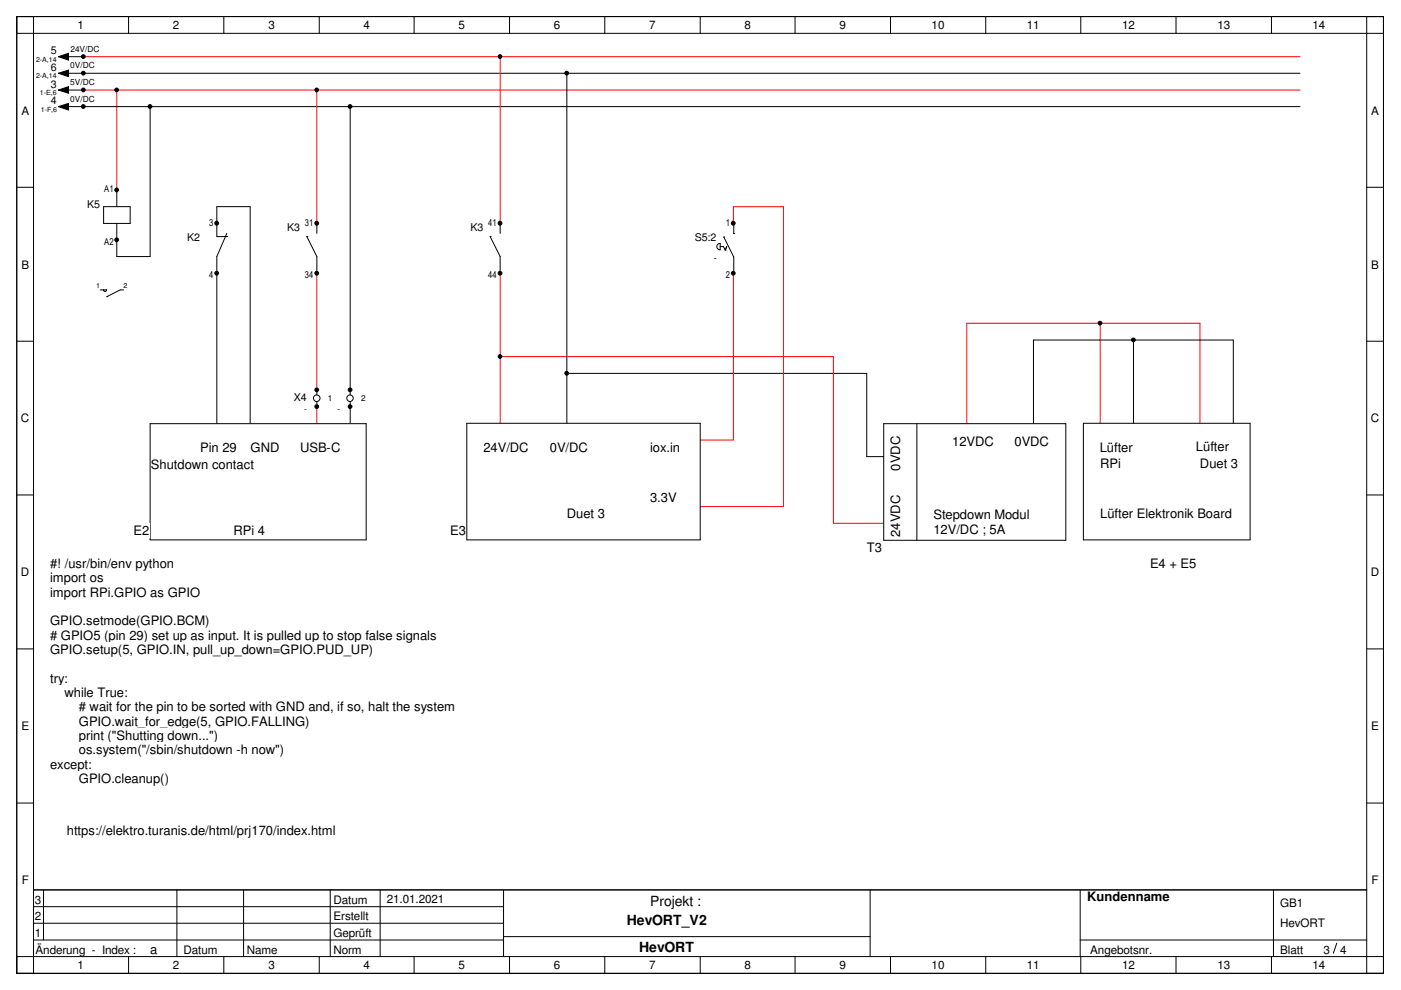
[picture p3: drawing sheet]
<svg xmlns="http://www.w3.org/2000/svg" width="297mm" height="210mm" viewBox="0 0 297 210" stroke-linecap="round" stroke-linejoin="round" font-family="sans-serif">
<g fill="none" stroke="#f00" stroke-width=".21">
<path d="M17.7 12h257.9M17.7 19.1h257.9M24.8 19.1v21.2M67.2 19.1v28.3M106 12v35.4M67.2 58v24.7M106 58v31.7M155.5 58v35.3h-7M155.5 47.4v-3.6h10.6v63.6h-17.6M106 75.6h70.7v35.4h10.6M233.3 68.5v21.2M67.2 86.2v3.5"/>
<path d="M205 89.7v-21.2h49.4v21.2"/>
</g>
<g fill="none" stroke="#000" stroke-width=".21">
<path d="M3.6 3.5h289.7v202.9h-289.7zM3.6 7.1h289.7M7.1 3.5v202.9M12.4 12h.1M12.4 15.5h.1M12.4 19.1h.1M12.4 12l2.1-.7v1.4zM12.4 15.5l2.1-.6v1.4zM12.4 19.1l2.1-.7v1.4zM14.2 15.5h261.4M14.2 12h3.5M14.2 19.1h3.5"/>
<path d="M27.3 3.5v3.6M47.5 3.5v3.6M67.7 3.5v3.6M87.8 3.5v3.6M108 3.5v3.6M120.2 15.5v74.2M128.2 3.5v3.6M148.5 3.5v3.6M168.6 3.5v3.6M188.8 3.5v3.6M209 3.5v3.6M229.1 3.5v3.6"/>
<path d="M249.3 3.5v3.6M269.6 3.5v3.6M289.8 3.5v202.9M3.6 39.7h3.5M12.4 22.6h.1M12.4 22.6l2.1-.7v1.4zM14.2 22.6h261.4M31.8 22.6v31.8h-7v-7M74.2 22.6v61.1M289.8 39.7h3.5M22 43.8h5.6v3.6h-5.6zM24.8 40.3v3.5"/>
<path d="M46 58h.1M48.1 50.2h.1M48.1 50.2h-2.1v-6.4h7v45.9M48.1 49.5l-2.1 4.9v35.3M65.1 50.2h.1M65.1 50.2l2.1 4.2v3.6M67.2 47.4v2.1M103.9 50.2h.1M103.9 50.2l2.1 4.2v3.6M106 47.4v2.1M152.7 51.6a.68 .68 0 0 0-.7 .7 .68 .68 0 0 0 .7 .7M152.7 51.6v1.4"/>
<path d="M152.7 52.3h.7l.4 .7M153.5 50.2h.1M153.5 50.2l2.1 4.3v3.5M153.8 53h.1M154.1 52.3l-.3 .7M155.6 49.5h.1M155.6 47.4v2.1M3.6 72.3h3.5M21.2 61.5h1.4M22 61.5a.32 .32 0 0 0 .3 .3 .32 .32 0 0 0 .3-.3M22.6 62.9h.1M26.2 61.5h-.7l-2.9 1.4"/>
<path d="M120.2 79.2h63.6v17.6h3.5M240.3 72.1v17.6M289.8 72.3h3.5M31.8 89.8h45.8v24.7h-45.8zM67.2 82.7v1M67.2 85.2v1M74.2 85.2v4.5M219.1 89.7v-17.6h42.4v17.6M3.6 104.9h3.5M289.8 104.9h3.5M3.6 137.6h3.5M289.8 137.6h3.5"/>
<path d="M3.6 170.3h3.5M289.8 170.3h3.5M7.1 188.7h282.7M7.1 192.2h99.7M7.1 195.7h99.7M7.1 199.3h99.7M9.2 188.7v10.6M37.5 188.7v14.1M51.6 188.7v14.1M70 188.7v14.1M80.6 188.7v14.1M106.8 188.7v14.1"/>
<path d="M106.8 198.6h77.7M184.5 188.7v14.1M229 188.7v14.1M229 199.3h60.8M270 188.7v14.1M283.4 200l-.7 2.1M3.6 202.8h289.7M27.3 202.8v3.6M47.5 202.8v3.6M67.7 202.8v3.6M87.8 202.8v3.6M108 202.8v3.6"/>
<path d="M128.2 202.8v3.6M148.5 202.8v3.6M168.6 202.8v3.6M188.8 202.8v3.6M209 202.8v3.6M229.1 202.8v3.6M249.3 202.8v3.6M269.6 202.8v3.6"/>
<circle cx="17.7" cy="19.1" r=".4"/>
<circle cx="17.7" cy="12" r=".4"/>
<circle cx="17.7" cy="15.5" r=".4"/>
<circle cx="24.7" cy="19.1" r=".4"/>
<circle cx="67.2" cy="19.1" r=".4"/>
<circle cx="106" cy="12" r=".4"/>
<circle cx="120.2" cy="15.5" r=".4"/>
<circle cx="17.7" cy="22.6" r=".4"/>
<circle cx="31.8" cy="22.6" r=".4"/>
<circle cx="74.2" cy="22.6" r=".4"/>
<circle cx="24.7" cy="50.9" r=".4"/>
<circle cx="24.7" cy="40.3" r=".4"/>
<circle cx="45.9" cy="47.3" r=".42"/>
<circle cx="45.9" cy="57.9" r=".4"/>
<circle cx="67.1" cy="47.3" r=".42"/>
<circle cx="67.2" cy="57.9" r=".4"/>
<circle cx="106" cy="47.3" r=".42"/>
<circle cx="106" cy="57.9" r=".4"/>
<circle cx="155.5" cy="47.3" r=".42"/>
<circle cx="155.5" cy="57.9" r=".4"/>
<circle cx="106" cy="75.6" r=".4"/>
<circle cx="120.2" cy="79.1" r=".4"/>
<circle cx="233.2" cy="68.5" r=".4"/>
<circle cx="240.3" cy="72.1" r=".4"/>
<circle cx="67.2" cy="86.2" r=".4"/>
<circle cx="67.2" cy="82.7" r=".4"/>
<circle cx="67.2" cy="84.4" r=".7"/>
<circle cx="74.2" cy="84.4" r=".68"/>
<circle cx="74.2" cy="86.2" r=".4"/>
<circle cx="74.2" cy="82.7" r=".4"/>
</g>
<g fill="#000">
<path d="M12.4 12l2.1-.7v1.4zM12.4 15.5l2.1-.6v1.4zM12.4 19.1l2.1-.7v1.4zM12.4 22.6l2.1-.7v1.4z"/>
<circle cx="17.7" cy="19.1" r=".4"/>
<circle cx="17.7" cy="12" r=".4"/>
<circle cx="17.7" cy="15.5" r=".4"/>
<circle cx="24.7" cy="19.1" r=".4"/>
<circle cx="67.2" cy="19.1" r=".4"/>
<circle cx="106" cy="12" r=".4"/>
<circle cx="120.2" cy="15.5" r=".4"/>
<circle cx="17.7" cy="22.6" r=".4"/>
<circle cx="31.8" cy="22.6" r=".4"/>
<circle cx="74.2" cy="22.6" r=".4"/>
<circle cx="24.7" cy="50.9" r=".4"/>
<circle cx="24.7" cy="40.3" r=".4"/>
<circle cx="45.9" cy="47.3" r=".42"/>
<circle cx="45.9" cy="57.9" r=".4"/>
<circle cx="67.1" cy="47.3" r=".42"/>
<circle cx="67.2" cy="57.9" r=".4"/>
<circle cx="106" cy="47.3" r=".42"/>
<circle cx="106" cy="57.9" r=".4"/>
<circle cx="155.5" cy="47.3" r=".42"/>
<circle cx="155.5" cy="57.9" r=".4"/>
<circle cx="106" cy="75.6" r=".4"/>
<circle cx="120.2" cy="79.1" r=".4"/>
<circle cx="233.2" cy="68.5" r=".4"/>
<circle cx="240.3" cy="72.1" r=".4"/>
<circle cx="67.2" cy="86.2" r=".4"/>
<circle cx="67.2" cy="82.7" r=".4"/>
<circle cx="74.2" cy="86.2" r=".4"/>
<circle cx="74.2" cy="82.7" r=".4"/>
</g>
<g fill="#fff">
<path d="M49.5 111h6.8v3.1h-6.8z"/>
<path d="M32 96.9h21.9v3.1h-21.9z"/>
<path d="M53.1 93.3h6.2v3.1h-6.2z"/>
<path d="M42.5 93.3h7.7v3.1h-7.7z"/>
<path d="M63.6 93.3h8.6v3.1h-8.6z"/>
</g>
<path d="M99 89.7h49.5v24.8h-49.5z" fill="none" stroke="#000" stroke-width=".21"/>
<g fill="#fff">
<path d="M120.2 107.4h8.1v3.1h-8.1z"/>
<path d="M102.5 93.3h9.6v3.1h-9.6z"/>
<path d="M116.6 93.3h8.1v3.1h-8.1z"/>
<path d="M137.8 93.3h6.4v3.1h-6.4z"/>
<path d="M137.8 103.9h5.7v3.1h-5.7z"/>
</g>
<path d="M229.7 89.7h35.3v24.8h-35.3z" fill="none" stroke="#000" stroke-width=".21"/>
<g fill="#fff">
<path d="M233.3 107.4h27.9v3.1h-27.9z"/>
<path d="M233.2 93.3h7.1v3.1h-7.1z"/>
<path d="M253.6 93.1h7.1v3.1h-7.1z"/>
<path d="M233.3 96.8h4.4v3.1h-4.4z"/>
<path d="M254.4 96.8h8.1v3.1h-8.1z"/>
</g>
<path d="M187.4 89.8h38.6v24.8h-38.6z" fill="none" stroke="#000" stroke-width=".21"/>
<g fill="#fff">
<path d="M197.9 107.5h20.4v3.1h-20.4z"/>
<path d="M197.9 110.7h15.3v3.1h-15.3z"/>
<path d="M188.3 92.5h3.2v7.3h-3.2z"/>
<path d="M188.3 104.9h3.2v8.9h-3.2z"/>
<path d="M215.1 92h7.4v3.1h-7.4z"/>
<path d="M201.9 92h8.9v3.1h-8.9z"/>
</g>
<path d="M194.4 89.8v24.8" fill="none" stroke="#000" stroke-width=".21"/>
<g fill="#fff">
<path d="M10.6 117.9h26.4v3.1h-26.4z"/>
<path d="M10.6 121h11.4v3.1h-11.4z"/>
<path d="M10.6 124h31.9v3.1h-31.9z"/>
<path d="M10.6 130.1h33.9v3.1h-33.9z"/>
<path d="M10.6 133.1h82v3.1h-82z"/>
<path d="M10.6 136.2h68.6v3.1h-68.6z"/>
<path d="M10.6 142.2h3.8v3.1h-3.8z"/>
<path d="M10.6 145.3h16.5v3.1h-16.5z"/>
<path d="M10.6 148.3h86v3.1h-86z"/>
<path d="M10.6 151.4h55.1v3.1h-55.1z"/>
<path d="M10.6 154.4h35.7v3.1h-35.7z"/>
<path d="M10.6 157.4h49.7v3.1h-49.7z"/>
<path d="M10.6 160.5h8.9v3.1h-8.9z"/>
<path d="M10.6 163.5h25.3v3.1h-25.3z"/>
<path d="M14.2 174.5h57v3.1h-57z"/>
<path d="M28.3 111h3.4v3h-3.4z"/>
<path d="M95.5 111h3.3v3h-3.3z"/>
<path d="M183.8 114.5h3.2v3.1h-3.2z"/>
<path d="M243.8 118h9.9v3.1h-9.9z"/>
</g>
<g font-size="3">
<text x="132.9" y="196.1">HevORT_V2</text>
<text x="137.8" y="192.1">Projekt :</text>
<text x="135.5" y="201.8">HevORT</text>
</g>
<g font-size="2.8">
<text x="42.5" y="95.8">Pin 29</text>
<text x="53.1" y="95.8">GND</text>
<text x="63.6" y="95.8">USB-C</text>
<text x="102.5" y="95.8">24V/DC</text>
<text x="116.6" y="95.8">0V/DC</text>
<text x="137.8" y="95.8">iox.in</text>
<text x="201.9" y="94.5">12VDC</text>
<text x="215.1" y="94.5">0VDC</text>
<text x="233.2" y="95.8">Lüfter</text>
<text x="253.6" y="95.6">Lüfter</text>
<text x="32" y="99.4">Shutdown contact</text>
<text x="190.8" y="99.8" transform="rotate(-90 190.8 99.8)">0VDC</text>
<text x="233.3" y="99.3">RPi</text>
<text x="254.4" y="99.3">Duet 3</text>
<text x="137.8" y="106.4">3.3V</text>
<text x="28.3" y="113.5">E2</text>
<text x="49.5" y="113.5">RPi 4</text>
<text x="95.5" y="113.5">E3</text>
<text x="120.2" y="109.9">Duet 3</text>
<text x="190.8" y="113.8" transform="rotate(-90 190.8 113.8)">24VDC</text>
<text x="197.9" y="110">Stepdown Modul</text>
<text x="197.9" y="113.2">12V/DC ; 5A</text>
<text x="233.3" y="109.9">Lüfter Elektronik Board</text>
<text x="183.8" y="117">T3</text>
<text x="10.6" y="120.4">#! /usr/bin/env python</text>
<text x="10.6" y="123.5">import os</text>
<text x="243.8" y="120.5">E4 + E5</text>
<text x="10.6" y="126.5">import RPi.GPIO as GPIO</text>
<text x="10.6" y="132.6">GPIO.setmode(GPIO.BCM)</text>
<text x="10.6" y="135.6"># GPIO5 (pin 29) set up as input. It is pulled up to stop false signals</text>
<text x="10.6" y="138.7">GPIO.setup(5, GPIO.IN, pull_up_down=GPIO.PUD_UP)</text>
<text x="10.6" y="144.7">try:</text>
<text x="13.7" y="147.8">while True:</text>
<text x="16.7" y="150.8"># wait for the pin to be sorted with GND and, if so, halt the system</text>
<text x="16.7" y="153.9">GPIO.wait_for_edge(5, GPIO.FALLING)</text>
<text x="16.7" y="156.9">print (&quot;Shutting down...&quot;)</text>
<text x="16.7" y="159.9">os.system(&quot;/sbin/shutdown -h now&quot;)</text>
<text x="10.6" y="163">except:</text>
<text x="16.7" y="166">GPIO.cleanup()</text>
<text x="14.2" y="177">https://elektro.turanis.de/html/prj170/index.html</text>
<text x="230.5" y="191.1">Kundenname</text>
<text x="31.8" y="202.2">a</text>
</g>
<g font-size="2.5">
<text x="16.5" y="6.2">1</text>
<text x="36.7" y="6.2">2</text>
<text x="56.9" y="6.2">3</text>
<text x="77" y="6.2">4</text>
<text x="97.2" y="6.2">5</text>
<text x="117.4" y="6.2">6</text>
<text x="137.7" y="6.2">7</text>
<text x="157.8" y="6.2">8</text>
<text x="178" y="6.2">9</text>
<text x="197.5" y="6.2">10</text>
<text x="217.7" y="6.2">11</text>
<text x="237.9" y="6.2">12</text>
<text x="258.1" y="6.2">13</text>
<text x="278.3" y="6.2">14</text>
<text x="4.5" y="24.3">A</text>
<text x="290.7" y="24.3">A</text>
<text x="4.5" y="56.9">B</text>
<text x="290.7" y="56.9">B</text>
<text x="4.4" y="89.6">C</text>
<text x="290.7" y="89.6">C</text>
<text x="4.4" y="122.2">D</text>
<text x="290.7" y="122.2">D</text>
<text x="4.5" y="154.8">E</text>
<text x="290.7" y="154.8">E</text>
<text x="4.6" y="187.5">F</text>
<text x="7.4" y="191.6">3</text>
<text x="70.7" y="191.6">Datum</text>
<text x="82" y="191.6">21.01.2021</text>
<text x="290.8" y="187.5">F</text>
<text x="7.4" y="195.2">2</text>
<text x="70.7" y="195.2">Erstellt</text>
<text x="271.4" y="196.6">HevORT</text>
<text x="271.4" y="192.4">GB1</text>
<text x="7.4" y="198.7">1</text>
<text x="7.5" y="202.2">Änderung - Index :</text>
<text x="38.9" y="202.2">Datum</text>
<text x="52.3" y="202.2">Name</text>
<text x="70.7" y="202.2">Norm</text>
<text x="70.7" y="198.7">Geprüft</text>
<text x="231.1" y="202.2">Angebotsnr.</text>
<text x="271.4" y="202.2">Blatt</text>
<text x="280.6" y="202.2">3</text>
<text x="284.1" y="202.2">4</text>
<text x="16.5" y="205.5">1</text>
<text x="36.7" y="205.5">2</text>
<text x="56.9" y="205.5">3</text>
<text x="77" y="205.5">4</text>
<text x="97.2" y="205.5">5</text>
<text x="117.4" y="205.5">6</text>
<text x="137.7" y="205.5">7</text>
<text x="157.8" y="205.5">8</text>
<text x="178" y="205.5">9</text>
<text x="197.5" y="205.5">10</text>
<text x="217.7" y="205.5">11</text>
<text x="237.9" y="205.5">12</text>
<text x="258.1" y="205.5">13</text>
<text x="278.3" y="205.5">14</text>
</g>
<g font-size="2.3">
<text x="10.8" y="11.5">5</text>
<text x="10.8" y="15">6</text>
<text x="10.8" y="18.6">3</text>
<text x="10.8" y="22.1">4</text>
<text x="18.5" y="44">K5</text>
<text x="39.7" y="51.1">K2</text>
<text x="60.9" y="48.9">K3</text>
<text x="99.7" y="48.9">K3</text>
<text x="147.3" y="51.1">S5:2</text>
<text x="62.3" y="85">X4</text>
</g>
<g font-size="2">
<text x="22.1" y="40.8">A1</text>
<text x="44.4" y="47.8">3</text>
<text x="64.6" y="47.8">31</text>
<text x="103.5" y="47.8">41</text>
<text x="153.9" y="47.8">1</text>
<text x="22.1" y="51.9">A2</text>
<text x="44.4" y="58.9">4</text>
<text x="64.6" y="58.9">34</text>
<text x="103.5" y="58.9">44</text>
<text x="151.3" y="55.4">-</text>
<text x="153.9" y="58.9">2</text>
</g>
<g font-size="1.8">
<text x="14.9" y="10.9">24V/DC</text>
<text x="14.9" y="14.5">0V/DC</text>
<text x="14.9" y="18">5V/DC</text>
<text x="14.9" y="21.5">0V/DC</text>
<text x="64.5" y="87.2">-</text>
<text x="69.5" y="85">1</text>
<text x="71.5" y="87.2">-</text>
<text x="76.6" y="85">2</text>
</g>
<g font-size="1.5">
<text x="7.7" y="16.6">2-A,14</text>
<text x="7.7" y="13.1">2-A,14</text>
<text x="8.5" y="20.2">1-E,6</text>
<text x="8.7" y="23.7">1-F,6</text>
<text x="20.4" y="61.1">1</text>
<text x="26.2" y="61.1">2</text>
</g>
</svg>
